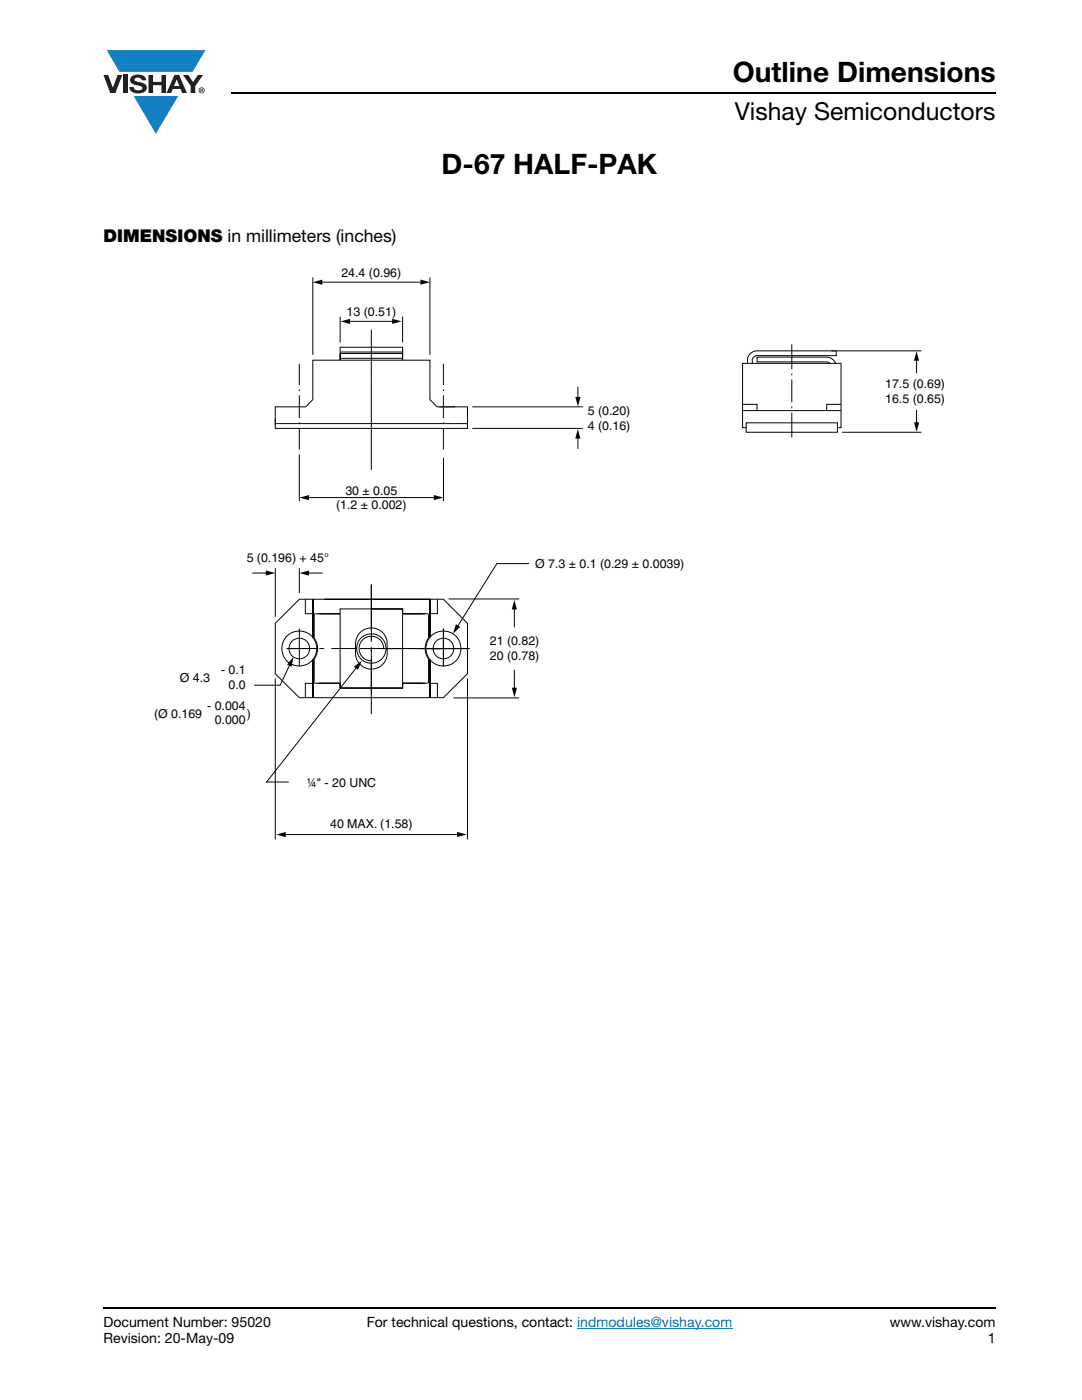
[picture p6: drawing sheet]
<svg xmlns="http://www.w3.org/2000/svg" width="216mm" height="279mm" viewBox="0 0 216 279" stroke-linecap="round" stroke-linejoin="round" font-family="sans-serif">
<g fill="#147fc3">
<path d="M21.3 10h19.7l-2.6 4.3h-1.1h-13.5z"/>
<path d="M26.7 19.2h8.9l-4.5 7.5z"/>
</g>
<g fill="#231f20">
<path d="M20.6 15h1l.9 2.5 1-2.5h.9l-1.4 3.6h-1z"/>
<path d="M24.6 15h.9v3.6h-.9z"/>
<path d="M26.3 15.3a2.1 2.1 0 0 1 2.8 .3l.1 .4h-.9a.79 .79 0 0 0-.7-.5 .79 .79 0 0 0-.8 .4l.3 .3 1 .2a1.08 1.08 0 0 1 1.2 1 1.08 1.08 0 0 1-1.1 1.2 1.73 1.73 0 0 1-2.4-1.2h.9a.96 .96 0 0 0 .8 .6 .96 .96 0 0 0 .9-.4 1.31 1.31 0 0 0-1.2-.6 1.03 1.03 0 0 1-1.1-.6 1.03 1.03 0 0 1 .2-1.1z"/>
<path d="M29.6 15h.9v1.3h1.7v-1.3h.9v3.6h-.9v-1.6h-1.7v1.6h-.9z"/>
<path d="M36.5 15h1.1l.9 1.4 1-1.4h1l-1.5 2.2v1.4h-.9v-1.4z"/>
<path d="M35.3 15.9l.5 1.3h-1.1zM34.8 15l-1.6 3.6h1l.3-.8h1.5l.3 .8h1l-1.6-3.6z"/>
<path d="M39.8 18a.46 .46 0 0 1 .9 0 .46 .46 0 0 1-.9 0zM39.6 18a.6 .6 0 0 0 1.2 0 .6 .6 0 0 0-1.2 0z"/>
<path d="M40.1 17.8h.2v.2h-.2zM40 17.7v.7h.1v-.3l.4 .3-.2-.3 .2-.2-.1-.2z"/>
</g>
<path d="M115.1 265.1h31.1" fill="none" stroke="#007ec4" stroke-width=".2"/>
<path d="M46.1 18.6h152.5M20.6 261h178" fill="none" stroke="#000" stroke-width=".36"/>
<path d="M30.7 53.2h157.9v114.3h-157.9z" fill="#fff"/>
<path d="M74.1 116.7v9M74.1 127.1v1M74.1 129.5v9.1" fill="none" stroke="#040503" stroke-width=".2"/>
<circle cx="54.9" cy="84.7" r=".09" fill="#040503"/>
<path d="M182.9 71.6v2.9" fill="none" stroke="#040503" stroke-width=".2"/>
<path d="M182.9 70.1l.5 1.9h-1z" fill="#040503"/>
<g fill="none" stroke="#040503" stroke-width=".2">
<path d="M59.7 72.6v4.3M59.7 77.7v.4M59.7 78.9v4.5M67.9 70.3h12.4M67.9 71.5h12.4M74.1 65.8v9.9M80.3 70.5h-12.4v1.4v-2.6h12.4v2.6M149.1 72.5h-.9v12.9h.7M149.1 72.5h18.7v12.9h-.7M149.1 72.5a2.03 2.03 0 0 1 2-2.5h15.8v1h-15.8a1.11 1.11 0 0 0-1 1.5M158 68.7v5M158 74.5v.4"/>
<path d="M158 75.7v4.6M165.6 72.5l-.7-.3h-13.8v-.9h13.8a1.96 1.96 0 0 1 1.8 1.2M165.9 70h17.9M54.9 84.5h38.4M54.9 83.6v1.9h35.9M59.7 84.3v.3M59.7 85.5v4.2M87.6 81.2h3.2M148.2 80.7h2.9v1.3M148.2 81.9h19.6M158 81.1v.4M158 82.3v5"/>
<path d="M167.8 80.7h-2.8v1.3M168.1 86.3h15.7M60.9 119.6v2.9h1.5M62.4 119.6h11.7h-9.3M62.4 119.6v7.6zM62.4 119.6h-2.7l-4.8 4.8v10.1l4.8 4.7h14.4M74.1 116.6v11.1M57.2 129.4h5.1M59.7 125.4v7.5M60.2 129.4h-2.9h6.2M62.4 131.7v7.5zM62.4 136.4h-1.5v2.8"/>
<path d="M63.4 136.4h4.5M63.7 129.4h1M66.1 129.4h5.1M67.9 122.5h-5.1l-.1 4.8a3.6 3.6 0 0 1 0 4.2l.1 4.8 5.1 .1M67.9 136.4v.9h6.2h6.2v-.9M71.8 129.4h22M71.9 126.2a3.2 3.2 0 0 1 3.7-.5 3.2 3.2 0 0 1 1.7 3.4v.6a3.2 3.2 0 0 1-2.8 3.8 3.2 3.2 0 0 1-3.6-3.1 4.7 4.7 0 0 1 1-4.2zM74.1 129.1v.9M74.1 131.5v11M76.6 129.4a2.46 2.46 0 0 0-2.5-2.4 2.46 2.46 0 0 0-2.5 2.4 2.46 2.46 0 0 0 2.5 2.5M80.4 136.4h3.9M80.4 122.5h3.9"/>
<path d="M84.8 136.4h-4.5h5M85.5 127.3a3.6 3.6 0 0 0 0 4.2M85.8 131.7v7.5zM88.5 125.4v7.5"/>
<circle cx="74.1" cy="129.4" r="2.94"/>
</g>
<circle cx="89.7" cy="129.4" r=".09" fill="#040503"/>
<path d="M85.5 131.5v4.7l-.2 .2M86.1 129.4h2.9M87.8 129.4h-6.5h6.5" fill="none" stroke="#040503" stroke-width=".2"/>
<circle cx="87.2" cy="129.4" r=".09" fill="#040503"/>
<path d="M56.7 166.5h34.8" fill="none" stroke="#040503" stroke-width=".2"/>
<g fill="#040503">
<path d="M55.1 166.6l1.9-.6v1.1z"/>
<path d="M91.2 166l1.9 .5-1.9 .6z"/>
</g>
<path d="M115.3 87.2v2.4M85.8 119.6v7.6v-7.6h-11.7h14.4l4.8 4.8v10.1l-4.8 4.7h-14.4M87.3 119.6v2.9h-1.5M54.9 135.4v32.1M74.1 121.5h6.2v1M84.8 122.5h-4.5h5.1l.1 4.8M85.8 127.2v-7.6v7.6M85.8 136.4h1.5v2.8M93.3 135.4v32.1" fill="none" stroke="#040503" stroke-width=".2"/>
<path d="M115.3 85.6l.5 1.9h-1z" fill="#040503"/>
<path d="M115.3 77.2v2.4" fill="none" stroke="#040503" stroke-width=".2"/>
<path d="M114.8 79.2h1l-.5 1.9z" fill="#040503"/>
<path d="M74.1 75.7v18.1M80.3 69.7v2.2h-17.9v7.9l-1.4 1.4h-6.1v3.5M80.3 71.9h5.5v7.9l1.4 1.4h6.1v4.3h-2.5M88.5 72.6v4.3M88.5 77.7v.4M88.5 78.9v4.5M88.5 84.3v.3M88.5 85.5v4.2M94.2 81.2h22.1M94.2 85.5h22.1M57.9 132.5l-2 4.2h-5.2" fill="none" stroke="#040503" stroke-width=".2"/>
<path d="M58.5 131.1l-.3 2-.9-.5z" fill="#040503"/>
<g fill="none" stroke="#040503" stroke-width=".2">
<path d="M71.2 133.1l-18 23h4.4"/>
<circle cx="59.7" cy="129.4" r="3.5"/>
<circle cx="59.7" cy="129.4" r="2.06"/>
<circle cx="88.5" cy="129.4" r="2.06"/>
<circle cx="88.5" cy="129.4" r="3.5"/>
</g>
<path d="M70.6 133l1.6-1.1-.8 1.8z" fill="#040503"/>
<path d="M69.5 64.1h9.1M59.7 90.7v9.3M88.5 91.4v8.6" fill="none" stroke="#040503" stroke-width=".2"/>
<g fill="#040503">
<path d="M67.9 64.1l2-.5v1.1z"/>
<path d="M78.2 63.6l2 .5-2 .5z"/>
</g>
<path d="M67.9 63.2v5.1M80.3 63.2v5.1M67.9 121.5h12.4v15.8h-12.4zM102.6 121.3v3.9" fill="none" stroke="#040503" stroke-width=".2"/>
<path d="M102.6 119.7l.5 1.9h-1z" fill="#040503"/>
<path d="M64 56.3h20.3M148.9 84.4h18.2v1.9h-18.2zM89.5 119.5h14.1M90.5 139.3h13.1" fill="none" stroke="#040503" stroke-width=".2"/>
<g fill="#040503">
<path d="M62.4 56.3l1.9-.5v1z"/>
<path d="M83.9 55.8l1.9 .5-1.9 .5z"/>
</g>
<path d="M62.4 55.4v15.4M85.8 55.4v15.4M50.3 114.4h3.1" fill="none" stroke="#040503" stroke-width=".2"/>
<path d="M53 113.8l2 .6-2 .5z" fill="#040503"/>
<path d="M61.3 99.3h25.6M54.9 113.4v9.7" fill="none" stroke="#040503" stroke-width=".2"/>
<g fill="#040503">
<path d="M59.7 99.3l2-.5v1z"/>
<path d="M86.6 98.8l1.9 .5-1.9 .5z"/>
</g>
<path d="M182.9 81.8v2.8" fill="none" stroke="#040503" stroke-width=".2"/>
<path d="M182.4 84.3h1l-.5 1.9z" fill="#040503"/>
<path d="M102.6 133.7v3.9" fill="none" stroke="#040503" stroke-width=".2"/>
<path d="M102.1 137.2h1.1l-.6 1.9z" fill="#040503"/>
<path d="M59.7 113.4v5M61.3 114.4h3.1" fill="none" stroke="#040503" stroke-width=".2"/>
<path d="M59.7 114.4l2-.5v1z" fill="#040503"/>
<path d="M105.6 112.5h-6.5l-7.9 12.6" fill="none" stroke="#040503" stroke-width=".2"/>
<path d="M91 124.6l.8 .5-1.4 1.4z" fill="#040503"/>
<g font-size="5.6">
<text x="146.2" y="16.4">Outline Dimensions</text>
<text x="88.1" y="34.8">D-67 HALF-PAK</text>
</g>
<text font-size="4.9" x="146.6" y="24">Vishay Semiconductors</text>
<text font-size="3.5" x="20.6" y="48.3">DIMENSIONS in millimeters (inches)</text>
<g font-size="2.8">
<text x="20.6" y="268.1">Revision: 20-May-09</text>
<text x="20.6" y="264.9">Document Number: 95020</text>
<text x="73.2" y="264.9">For technical questions, contact: indmodules@vishay.com</text>
<text x="177.5" y="264.9">www.vishay.com</text>
<text x="197.1" y="268.1">1</text>
</g>
<g font-size="2.5" fill="#040503">
<text x="68.1" y="55.3">24.4 (0.96)</text>
<text x="69.2" y="63.2">13 (0.51)</text>
<text x="176.6" y="77.4">17.5 (0.69)</text>
<text x="117.3" y="82.8">5 (0.20)</text>
<text x="176.6" y="80.3">16.5 (0.65)</text>
<text x="117.3" y="85.8">4 (0.16)</text>
<text x="67.1" y="101.7">(1.2 ± 0.002)</text>
<text x="68.9" y="98.7">30 ± 0.05</text>
<text x="49.2" y="112.1">5 (0.196) + 45°</text>
<text x="106.8" y="113.3">Ø 7.3 ± 0.1 (0.29 ± 0.0039)</text>
<text x="97.7" y="128.7">21 (0.82)</text>
<text x="97.7" y="131.7">20 (0.78)</text>
<text x="35.9" y="136.1">Ø 4.3</text>
<text x="44.1" y="134.5">- 0.1</text>
<text x="45.6" y="137.4">0.0</text>
<text x="30.7" y="143.2">(Ø 0.169</text>
<text x="41.3" y="141.6">- 0.004</text>
<text x="49.3" y="143.2">)</text>
<text x="42.9" y="144.6">0.000</text>
<text x="61.2" y="157">¼&quot; - 20 UNC</text>
<text x="65.9" y="165.3">40 MAX. (1.58)</text>
</g>
</svg>
